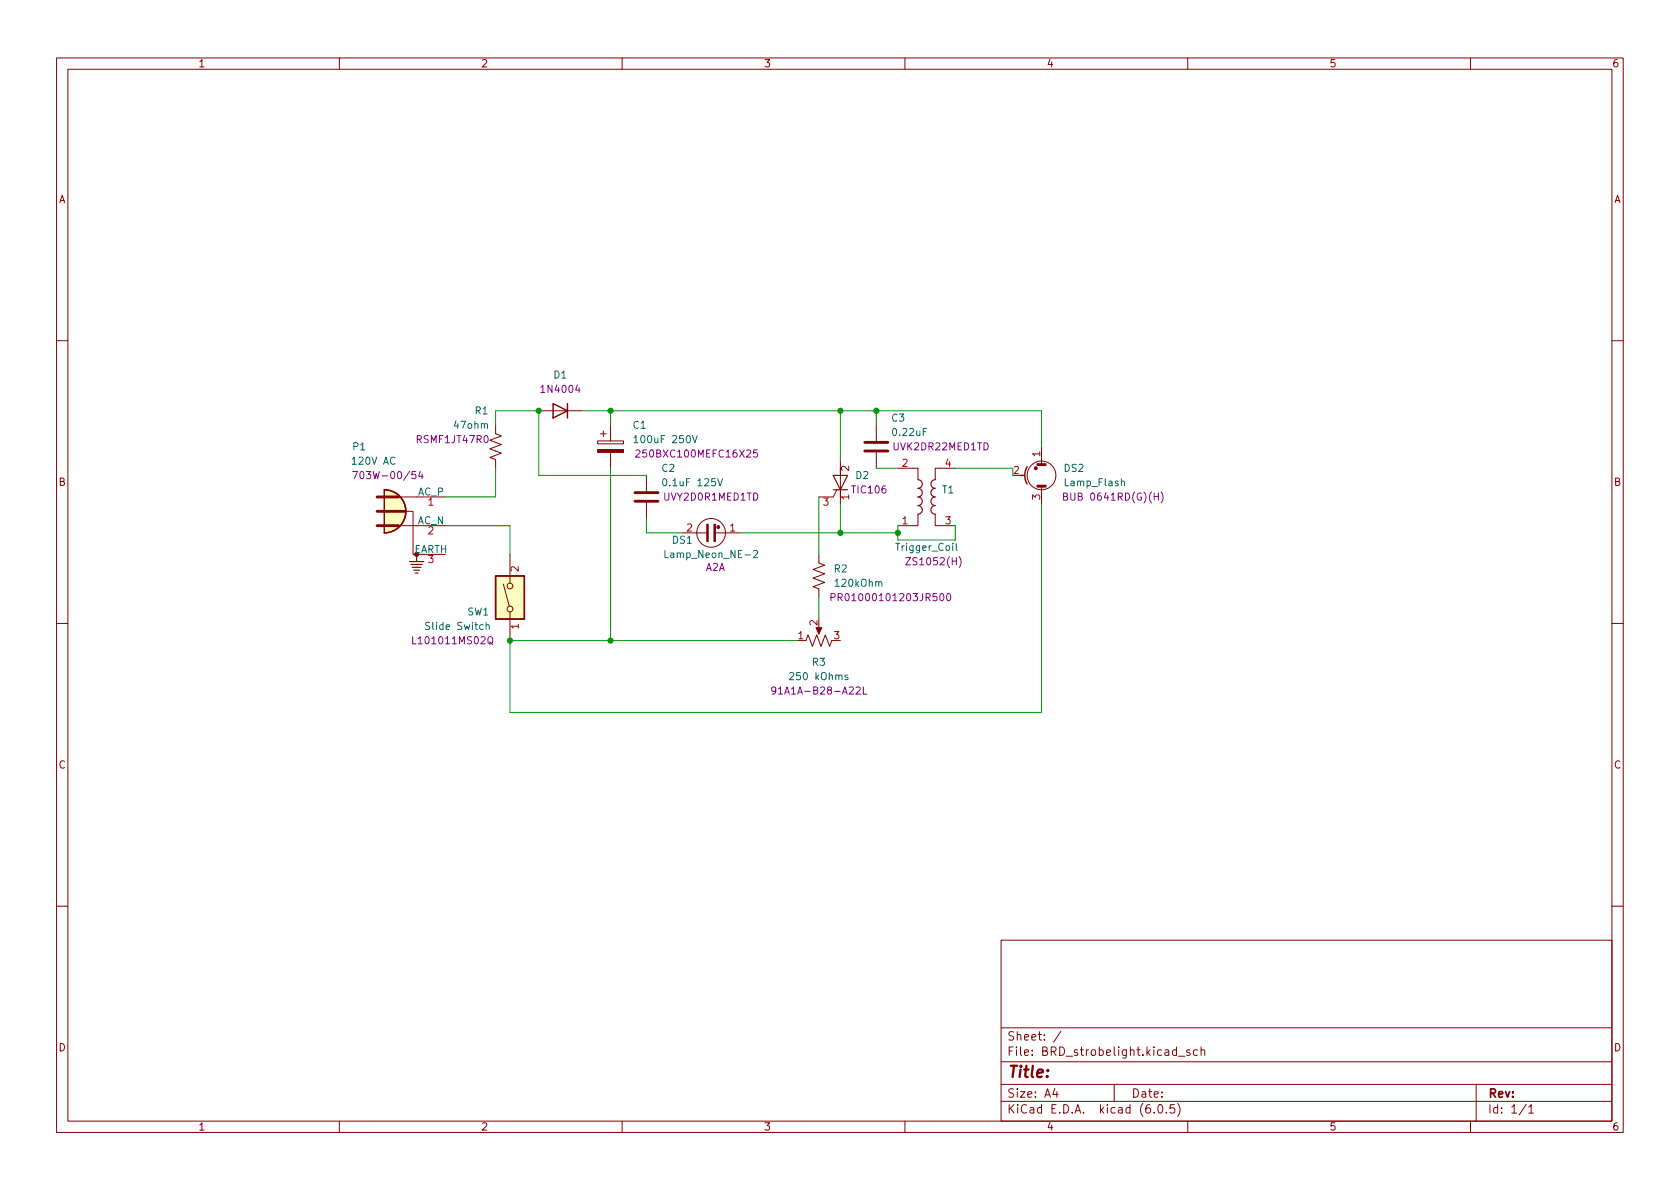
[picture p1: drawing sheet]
<svg xmlns="http://www.w3.org/2000/svg" width="297mm" height="210mm" viewBox="0 0 297 210" stroke-linecap="round" stroke-linejoin="round" font-family="sans-serif">
<g fill="none" stroke="#840000" stroke-width=".18">
<path d="M10 10.2h277v190.1h-277zM12 12.2h273v186.1h-273zM60 10.2v2M110 10.2v2M160 10.2v2M210 10.2v2M260 10.2v2M10 60.2h2M87.6 75.2v1.5l1 .4-2 .7 2 .8-2 .8 2 .7-2 .8 1 .4v1.5M95.2 72.6h7.7M105.7 78h4.5v.5h-4.5zM106.2 76.7h1"/>
<path d="M106.7 76.2v1M107.9 75.2v2.8M154.9 75.2v2.8M184.1 79v3M285 60.2h2M66.7 90.4h6.3v7.6h5.7M70.5 93h8.2M70.5 87.9h8.2M90.2 98v5.1M107.9 80v2.8M114.3 84.1v2.8M114.3 88.9v2.8"/>
<path d="M120.6 94.2h4.4M126.5 94.2h4.3M144.8 98v1.6l1 .3-2 .8 2 .8-2 .7 2 .8-2 .8 1 .3v1.6M148 86.6l-.7 1.3h-2.5M148.6 81.5v7.6M154.9 80v2.8M158.7 82.8h3.6v2M162.3 90.9v2.1h-3.6M165.4 90.9v2.1h3.5M168.9 82.8h-3.5v2M184.1 86.1v3M10 110.2h2"/>
<path d="M89 103.3l1 3.9M90.2 108.2v5.1M142.2 113.3h.3l.4-1 .7 2 .8-2 .8 2 .7-2 .8 2 .4-1M144.8 110.7v1.1M285 110.2h2M10 160.2h2M177 166.3h108v32h-108zM285 160.2h2M60 198.3v2M110 198.3v2M160 198.3v2M177 194.8h108"/>
<path d="M177 191.8h108M177 187.8h108M177 181.8h108M186.5 192.5l-.4 1h1M186.9 193v1M187.6 182.4l-1.3 1.9M197 191.8v3M204.1 196.7v.1M204.9 195.4l.2-.1a.81 .81 0 0 1 .6 .7 .81 .81 0 0 1-.3 .8h-.2a.81 .81 0 0 1-.6-.6 .81 .81 0 0 1 .3-.8zM206.2 196.7v.1M207.6 195.3h-.7v.7l.2-.1 .5 .1 .1 .2-.1 .5-.2 .1-.5-.1M208.2 195.1a1.72 1.72 0 0 1 0 2.3"/>
<path d="M208.4 186.8h1.1M210 198.3v2M210.4 185.7l-.4-.1-.2 .2 .1 .3 .5 .1v.4h-.6M211.7 185.7l-.4-.1-.3 .3v.4l.1 .3h.6M212.4 185.8l.2-.2 .3 .1 .1 .9M212.4 185.1v1.5M260 198.3v2M261 191.8v6.5M269.9 195.3l-1.3 1.9M270.3 195.8l.4-.5v1.5M270.3 196.8h.9"/>
<circle cx="125.7" cy="94.2" r="2.54"/>
<circle cx="184.1" cy="84.1" r="2.54"/>
<circle cx="90.2" cy="107.7" r=".51"/>
<circle cx="90.2" cy="103.6" r=".51"/>
</g>
<path d="M152.9 79.8h4.1M152.9 78.2h4.1M66.7 93h3.8M66.7 90.4h4.9M66.7 87.9h3.8M112.3 88.6h4M112.3 87.1h4" fill="none" stroke="#840000" stroke-width=".51"/>
<path d="M112.1 77.4l.3-.4v1.3M112.1 78.3h.7M122.4 77l.4 1.3 .5-1.3M117.3 84.8l.2-.2a.68 .68 0 0 1 .4 .7 .68 .68 0 0 1-.4 .6l-.2-.1-.1-.4zM117.6 97.3v1.3h.6M126.9 84.6l.4 1.3 .4-1.3M133.2 97.5l.5-.2 .3 .4-.8 .9h.8M169.1 96.1v1.1l.1 .1M198.3 85.2l.1-.1h.3l.1 .8M86 110.6l.1-.1h.3l.1 .8M86 110v1.3M149.9 119.4h-.3l-.2 .1 .1 .2 .4 .1v.3h-.5" fill="none" stroke="#006464" stroke-width=".18"/>
<g fill="#840000" stroke="#840000" stroke-width=".18">
<path d="M105.7 79.5h4.5v.5h-4.5z"/>
<path d="M126.2 92.7h.3v3.1h-.3z"/>
<path d="M125 92.7h.2v3.1h-.2z"/>
<path d="M144.3 111h1l-.5 1.1z"/>
<circle cx="183.1" cy="82.8" r=".25"/>
<circle cx="127" cy="93.2" r=".25"/>
</g>
<g fill="none" stroke="#840084" stroke-width=".18">
<path d="M112.4 79.7l.5-.1 .3 .3-.8 .9h.8M133.9 79.6h-.6l-.1 .6 .2-.2 .4 .1 .2 .2-.1 .4-.2 .1-.5-.1M62.4 83.4h.8l-.5 1.2M74.3 83.3l-.3 .9h.8M74.6 83.8v.8M160.1 98.6h.9l-.9 1.3h.9M169.6 98.4a1.46 1.46 0 0 1 0 2M188.1 87.8l.5-.1 .1-.2v-.2l-.6-.1v1.3h.4l.2-.2 .1-.3-.3-.2M205.3 87a1.46 1.46 0 0 1 0 1.9M73 112.6v1.3h.6M86.3 112.8l.3-.2a.43 .43 0 0 1 .5 .4v.4a.42 .42 0 0 1-.4 .5 .42 .42 0 0 1-.4-.5zM86.5 113.6l.7 .4"/>
<path d="M146.9 105.6h.6l.2-.2-.1-.3-.7-.1v1.2M167.5 105.1l.2-.1a.68 .68 0 0 1 .4 .6 .68 .68 0 0 1-.4 .6l-.2-.1-.1-.4zM137.2 122l-.3 .3h-.2l-.3-.3 .2-.5h.3l.2 .1a.84 .84 0 0 1-.3 1.1h-.2M151.4 121.6l.5-.1 .2 .3-.8 .9h.8M152.6 121.5v1.2h.6"/>
</g>
<path d="M97.8 71.4l2.5 1.2-2.5 1.3zM100.3 71.4v2.5M68 86.6a3.8 3.8 0 0 1 3.8 3.8 3.8 3.8 0 0 1-3.8 3.8zM180.3 84.1h.8M181.6 82.5a2.96 2.96 0 0 0 0 3.1M87.6 101.8h5.1v7.7h-5.1z" fill="none" stroke="#840000" stroke-width=".25"/>
<g fill="#ffffc2" stroke="#ffffc2" stroke-width=".18">
<path d="M87.6 101.8h5.1v7.7h-5.1z"/>
<path d="M68 86.6a3.8 3.8 0 0 1 3.8 3.8 3.8 3.8 0 0 1-3.8 3.8z"/>
</g>
<path d="M72.4 99.3h2.5M72.6 99.8h2.1M73.7 98v1.3M147.3 84.1h2.6l-1.3 2.5zM147.3 86.6h2.6M162.3 84.8a.76 .76 0 0 1 .8 .8 .76 .76 0 0 1-.8 .8 .76 .76 0 0 1 .8 .7 .76 .76 0 0 1-.8 .8 .76 .76 0 0 1 .8 .7 .76 .76 0 0 1-.8 .8 .76 .76 0 0 1 .8 .8 .76 .76 0 0 1-.8 .7M165.4 84.8a.76 .76 0 0 0-.8 .8 .76 .76 0 0 0 .8 .8 .76 .76 0 0 0-.8 .7 .76 .76 0 0 0 .8 .8 .76 .76 0 0 0-.8 .7 .76 .76 0 0 0 .8 .8 .76 .76 0 0 0-.8 .8 .76 .76 0 0 0 .8 .7M72.9 100.3h1.5M73.2 100.8h1M73.4 101.3h.5" fill="none" stroke="#840000" stroke-width=".2"/>
<g fill="#840000" stroke="#840000" stroke-width=".25">
<path d="M183.4 82h1.5v.3h-1.5z"/>
<path d="M183.4 85.8h1.5v.3h-1.5z"/>
</g>
<g fill="none" stroke="#009600" stroke-width=".18">
<path d="M87.6 75.2v-2.6h7.6v11.5h19.1M102.9 72.6h81.2v6.4M107.9 72.6v2.6M148.6 72.6v8.9M154.9 72.6v2.6M78.7 93h11.5v5M87.6 82.8v5.1h-8.9M107.9 82.8v30.5M114.3 91.7v2.5h6.3M130.8 94.2h27.9M144.8 87.9v10.1M148.6 89.1v5.1"/>
<path d="M154.9 82.8h3.8M158.7 93v2.5h10.2v-2.5M168.9 82.8h10.2M184.1 89.1v36.9h-93.9v-12.7h50.8M144.8 105.7v3.8"/>
</g>
<g fill="#009600" stroke="#009600" stroke-width=".18">
<circle cx="107.9" cy="113.3" r=".46"/>
<circle cx="90.2" cy="113.3" r=".46"/>
<circle cx="107.9" cy="72.6" r=".46"/>
<circle cx="95.2" cy="72.6" r=".46"/>
<circle cx="148.6" cy="72.6" r=".46"/>
<circle cx="148.6" cy="94.2" r=".46"/>
<circle cx="154.9" cy="72.6" r=".46"/>
<circle cx="158.7" cy="94.2" r=".46"/>
</g>
<text font-size="2.8" fill="#840000" x="178" y="190.6">Title:</text>
<g font-size="2.1" fill="#840000">
<text x="178" y="184">Sheet: /</text>
<text x="178" y="186.7">File: BRD_strobelight.kicad_sch</text>
<text x="178" y="196.9">KiCad E.D.A. kicad (6.0.5)</text>
<text x="178" y="194.1">Size: A4</text>
<text x="200" y="194.1">Date:</text>
<text x="263" y="194.1">Rev:</text>
<text x="263" y="196.9">Id: 1/1</text>
</g>
<g font-size="1.8" fill="#840000">
<text x="35" y="11.9">1</text>
<text x="85" y="11.9">2</text>
<text x="135" y="11.9">3</text>
<text x="185" y="11.9">4</text>
<text x="235" y="11.9">5</text>
<text x="285" y="11.9">6</text>
<text x="10.3" y="35.9">A</text>
<text x="285.3" y="35.9">A</text>
<text x="10.3" y="85.9">B</text>
<text x="285.3" y="85.9">B</text>
<text x="10.3" y="135.9">C</text>
<text x="285.3" y="135.9">C</text>
<text x="10.3" y="185.9">D</text>
<text x="285.3" y="185.9">D</text>
<text x="35" y="199.9">1</text>
<text x="85" y="199.9">2</text>
<text x="135" y="199.9">3</text>
<text x="185" y="199.9">4</text>
<text x="235" y="199.9">5</text>
<text x="285" y="199.9">6</text>
</g>
<g font-size="1.8" fill="#840084">
<text x="96" y="69.5">1N4004</text>
<text x="73.9" y="78.4">RSMF1JT47R0</text>
<text x="113.3" y="80.9">250BXC100MEFC16X25</text>
<text x="158.1" y="79.6">UVK2DR22MED1TD</text>
<text x="63.8" y="84.7">703W-00/54</text>
<text x="117.5" y="88.5">UVY2D0R1MED1TD</text>
<text x="150.8" y="87.2">TIC106</text>
<text x="188.9" y="88.5">BUB 0641RD(G)(H)</text>
<text x="124.7" y="101">A2A</text>
<text x="160.8" y="99.9">ZS1052(H)</text>
<text x="148.2" y="106.3">PR01000101203JR500</text>
<text x="73.5" y="113.9">L101011MS02Q</text>
<text x="137.7" y="122.8">91A1A-B28-A22L</text>
</g>
<g font-size="1.8" fill="#006464">
<text x="97.9" y="66.9">D1</text>
<text x="80.4" y="75.8">47ohm</text>
<text x="84" y="73.3">R1</text>
<text x="111.9" y="75.8">C1</text>
<text x="157.7" y="74.5">C3</text>
<text x="158" y="77.1">0.22uF</text>
<text x="62.4" y="79.6">P1</text>
<text x="62.5" y="82.2">120V AC</text>
<text x="112.7" y="78.4">100uF 250V</text>
<text x="117" y="83.4">C2</text>
<text x="188.2" y="83.4">DS2</text>
<text x="73.8" y="87.6">AC_P</text>
<text x="117.8" y="86">0.1uF 125V</text>
<text x="151.3" y="84.7">D2</text>
<text x="166.6" y="87.2">T1</text>
<text x="188.4" y="86">Lamp_Flash</text>
<text x="73.8" y="92.7">AC_N</text>
<text x="73.2" y="97.8">EARTH</text>
<text x="118.2" y="98.7">Lamp_Neon_NE-2</text>
<text x="118.9" y="96.1">DS1</text>
<text x="147.5" y="101.2">R2</text>
<text x="158.6" y="97.4">Trigger_Coil</text>
<text x="147.8" y="103.8">120kOhm</text>
<text x="75.7" y="111.4">Slide Switch</text>
<text x="82.6" y="108.8">SW1</text>
<text x="143.6" y="117.7">R3</text>
<text x="140.1" y="120.3">250 kOhms</text>
</g>
<g font-size="1.8" fill="#a90000">
<text x="150.1" y="83.3" transform="rotate(-90 150.1 83.3)">2</text>
<text x="159.5" y="82.5">2</text>
<text x="167.1" y="82.5">4</text>
<text x="183.9" y="80.8" transform="rotate(-90 183.9 80.8)">1</text>
<text x="75.7" y="89.4">1</text>
<text x="145.6" y="89.4">3</text>
<text x="150.1" y="88.4" transform="rotate(-90 150.1 88.4)">1</text>
<text x="183.9" y="88.4" transform="rotate(-90 183.9 88.4)">3</text>
<text x="75.7" y="94.5">2</text>
<text x="121.4" y="94">2</text>
<text x="129" y="94">1</text>
<text x="159.5" y="92.7">1</text>
<text x="167.1" y="92.7">3</text>
<text x="75.7" y="99.6">3</text>
<text x="91.7" y="101.1" transform="rotate(-90 91.7 101.1)">2</text>
<text x="91.7" y="111.2" transform="rotate(-90 91.7 111.2)">1</text>
<text x="141.1" y="113">1</text>
<text x="144.5" y="110.6" transform="rotate(-90 144.5 110.6)">2</text>
<text x="147.5" y="113">3</text>
</g>
<text font-size="1.8" fill="#009600" x="179.2" y="83.8">2</text>
</svg>
